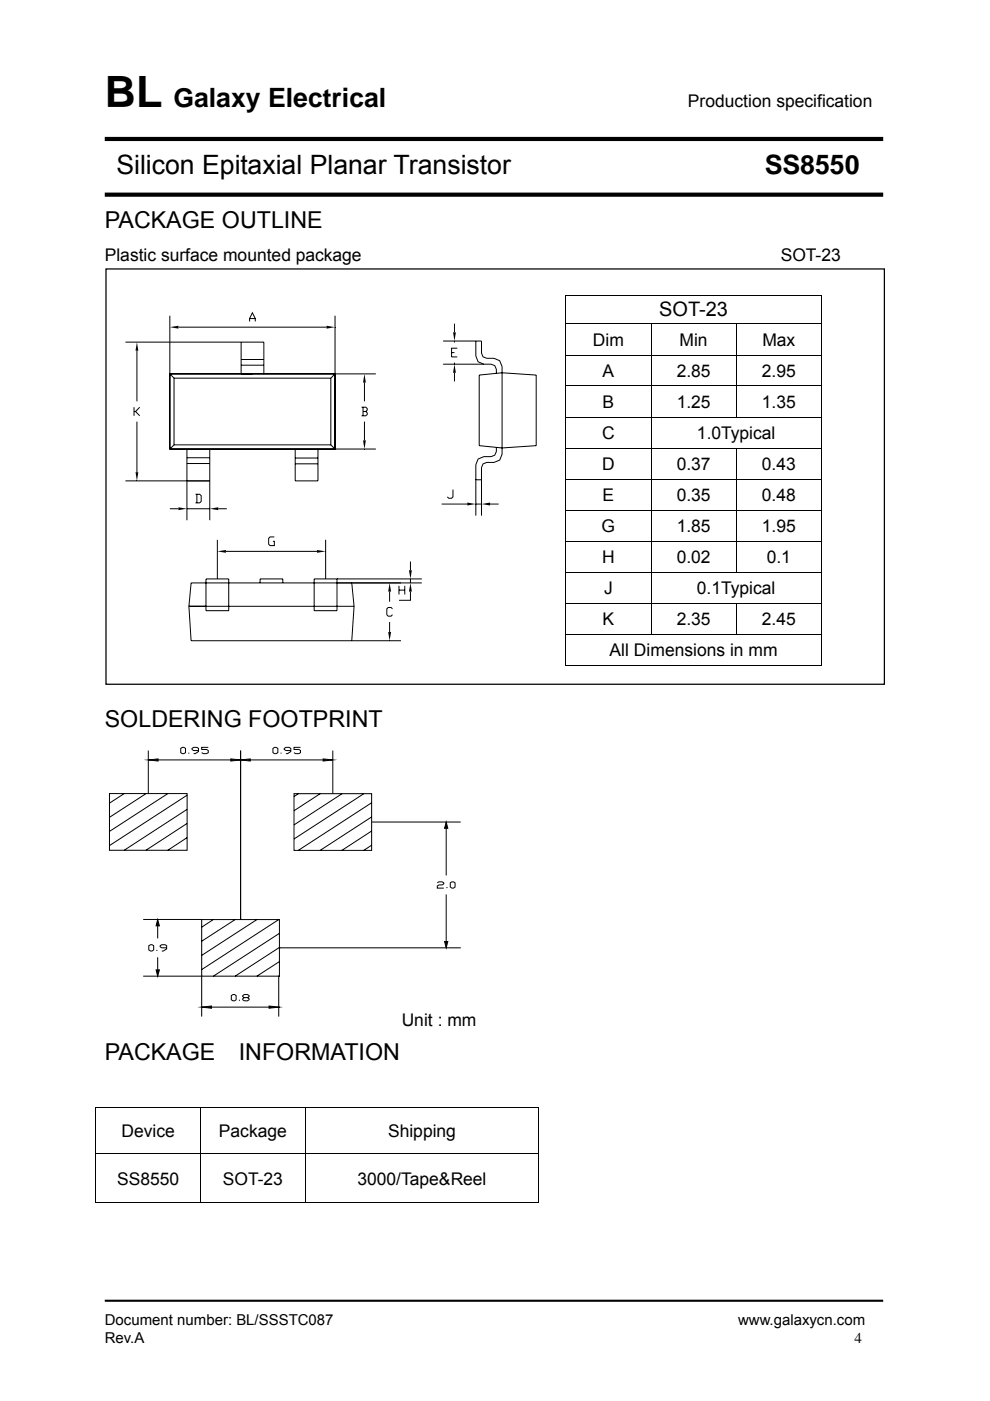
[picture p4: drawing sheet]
<svg xmlns="http://www.w3.org/2000/svg" width="210mm" height="297mm" viewBox="0 0 210 297" stroke-linecap="round" stroke-linejoin="round" font-family="sans-serif">
<path d="M22.2 275.8h165.1" fill="none" stroke="#000" stroke-width=".44"/>
<path d="M22.2 29.5h165.1M22.2 41.3h165.1" fill="none" stroke="#000" stroke-width=".88" stroke-linecap="butt"/>
<path d="M22.5 57h165.1v88.1h-165.1z" fill="#fff"/>
<path d="M22.5 57h165.1v88.1h-165.1z" fill="none" stroke="#000" stroke-width=".26"/>
<path d="M119.9 62.5h.2v.2h-.2zM174.2 62.5h.1v.2h-.1zM174.2 141h.1v.1h-.1zM20.2 234.7h.2v.2h-.2zM114.2 234.7h.2v.2h-.2zM114.2 255h.2v.1h-.2z" fill="#000"/>
<g fill="none" stroke="#000" stroke-width=".21">
<path d="M26.6 72.5h29.4v6.8M29 74.4v10.7M36 79.3h35.1v15.9h-35.1zM36 66.9v12.4l.9 .9M37.8 69.4h31.5M51.1 72.5v6.8h2.4M51.1 77.4h4.9M51.1 76.2h4.9M52.9 68.2v-.7l.6-1.2 .6 1.2v.7M52.9 67.5h1.2M71.1 79.3h8.6M71.1 79.3l-.9 .9"/>
<path d="M71.1 66.9v12.4M94 72.3h8.1v2.6l.3 .7 .8 .4h1.6l1.2 .5 .5 1.2v18.6l-.5 1.3-1.2 .4h-1.6l-.8 .4-.3 .7v10.2M94 77.2h10.2l.7 .3 .4 .8v.9M95.8 74.8h.6M96.4 68.6v1.9M96.4 72.3v.3M96.4 76.9v.3M96.4 79v1.9M97 73.8h-1.2v1.9h1.2M100.9 72.3v3.2l.5 1.2 1.2 .5M101.6 79.5l4.9-.5 7.2 .5v15l-7.2 .5-4.9-.5zM119.9 62.6h54.4"/>
<path d="M119.9 68.7h54.4M119.9 75.3h54.4M120 62.7v5.9M120 68.8v6.4M120 75.4v6.3M138.1 68.8v6.4M138.1 75.4v6.3M156.2 68.8v6.4M156.2 75.4v6.3M174.3 62.7v5.9M174.3 68.8v6.4M174.3 75.4v6.3"/>
<path d="M28.4 86.3v1.9M28.7 87.2l.9 1M29 89.4v10.7M29.6 86.3l-.9 .9h-.3M36.9 94.3h33.3M36.9 80.2v14.1M36.9 94.3l-.9 .9M36.9 80.2h33.3M39.6 95.2v15.1M39.6 97h4.9M39.6 98.3h4.9M44.5 95.3v15"/>
<path d="M62.6 97.1h4.8M62.6 98.3h4.8M67.4 95.2v6.8h-4.8v-6.7M70.2 80.2v14.1M70.2 94.3l.9 .9h8.6M76.7 86.3h.9l.3 .3v.3l-.3 .3M77 87.2h.6l.3 .3v.4l-.3 .3h-.9M77 86.3v1.9M77.3 81.1v4M77.3 89.4v4M105.3 94.8v.9l-.4 .8-.7 .3h-1.6l-1.2 .5-.5 1.2v10.8M119.9 81.8h54.4"/>
<path d="M119.9 88.4h54.4M119.9 95h54.4M120 81.9v6.4M120 88.5v6.4M120 95.1v6.4M138.1 81.9v6.4M138.1 88.5v6.4M138.1 95.1v6.4M156.2 81.9v6.4M156.2 95.1v6.4M174.3 81.9v6.4M174.3 88.5v6.4"/>
<path d="M174.3 95.1v6.4M26.6 102h17.9M36 107.9h1.8M39.6 107.9h4.9M41.5 104.8h.9l.3 .3v1.2l-.3 .3h-.9M41.8 104.8v1.8M46.1 114.4v8.3M46.3 107.9h1.8M47.9 116.9h19.3M58.2 113.8h-.9l-.3 .4v1.2l.3 .3h.9v-.9h-.3M69.1 114.4v8.3M87.1 119.1v1.8"/>
<path d="M93.7 106.9h5.4M96.1 103.8v1.5l-.3 .3h-.6l-.3-.3M100.9 101.7h1.2M100.9 106.9h1.2M103.9 106.9h1.8M119.9 101.6h54.4M119.9 108.2h54.4M119.9 114.7h54.4M120 101.7v6.4M120 108.2v6.4M120 114.8v6.4M138.1 101.7v6.4"/>
<path d="M138.1 108.2v6.4M138.1 114.8v6.4M156.2 101.7v6.4M156.2 108.2v6.4M156.2 114.8v6.4M174.3 101.7v6.4M174.3 108.2v6.4M174.3 114.8v6.4M40.1 128.5l.4 7.3h44.5M40.1 128.5h35M43.7 122.7h4.8v6.8h-4.8zM55.2 123.6v-.9h4.8v.9"/>
<path d="M71.5 122.7v6.8h-4.9v-6.8h22.9M74.6 123.6l.5 4.9M75.1 128.5l-.5 7.3M82.6 125.4v2.2M82.6 131.9v2.1M83.2 129.1l-.2-.3h-.7l-.3 .3v1.2l.3 .3h.7l.2-.3M84.6 124.2v1.8M84.6 125.1h1.3M85.9 124.2v1.8M87.1 125.4v1.9h-2.5M87.1 122.7v.9M89.5 123.6h-49l-.4 4.9"/>
<path d="M119.9 121.3h54.4M119.9 127.9h54.4M119.9 134.5h54.4M120 121.4v6.4M120 128v6.4M120 134.6v6.5M138.1 121.4v6.4M138.1 128v6.4M156.2 128v6.4M174.3 121.4v6.4M174.3 128v6.4M174.3 134.6v6.5"/>
<path d="M31.5 159.1v9.2M38.3 158.7l.4-.2h.3l.3 .2v.9l-.3 .2-.7-.2zM40 159.6v.2M42.1 159.1h-1l-.4-.2v-.2l.4-.2h.7l.3 .2v.6l-.7 .5h-.3M44.2 158.5h-1.4v.4h1l.4 .2v.5l-.4 .2h-.7l-.3-.2M51 159.1v35.8M57.9 158.7l.3-.2h.4l.3 .2v.9l-.3 .2-.7-.2zM59.6 159.6v.2M61.7 159.1h-1.1l-.3-.2v-.2l.3-.2h.7l.4 .2v.6l-.7 .5h-.4M63.7 158.5h-1.3v.4h1l.3 .2v.5l-.3 .2h-.7l-.3-.2M70.6 159.1v9.2M119.9 141.1h54.3"/>
<path d="M23.2 168.3h16.5v12h-16.5zM26.4 168.3l-3.2 2M31 168.3l-7.8 5M31.5 161.1l2-.2v.5zM33.5 161.1h15.5M35.6 168.3l-12.4 8M39.7 168.6l-16.5 10.7M39.7 171.6l-13.4 8.7M39.7 174.6l-8.8 5.7M39.7 177.6l-4.1 2.7M49 160.9l2 .2-2 .3zM51 161.1l2.1-.2v.5z"/>
<path d="M51 161.1h.1M53.1 161.1h15.4M62.4 168.3h16.4v12h-16.4zM63.3 168.3l-.9 .6M67.9 168.3l-5.5 3.6M68.5 160.9l2.1 .2-2.1 .3zM70.6 161.1h.1M72.6 168.3l-10.2 6.6M77.2 168.3l-14.8 9.6M78.8 174.3h18.9M78.8 170.2l-15.5 10.1M78.8 173.2l-10.9 7.1"/>
<path d="M78.8 176.2l-6.3 4.1M78.8 179.2l-1.6 1.1M94.6 174.3l.4 1.3h-.7zM94.6 175.6v10M30.4 194.9h12.4M33.4 195l.4 1.3h-.7zM33.4 196.3v2.7M42.8 195h16.5v12h-16.5zM45.3 194.9l-2.5 1.7M49.9 194.9l-7.1 4.7M51 194.9h.1M54.5 194.9l-11.7 7.7"/>
<path d="M59.2 194.9l-16.4 10.7M59.3 197.9l-14 9.1M92.8 187.2l.3-.2h.7l.3 .2v.2l-.3 .2h-.7l-.3 .3v.4h1.3M94.3 199.6h.7l-.4 1.4zM94.6 189.6v10M94.8 188.1v.2M95.5 187.2l.3-.2 .7 .2v.9l-.3 .2h-.4l-.3-.2zM30.4 207h12.4v8.5M31.6 200.5l.3-.2 .7 .2v.9l-.3 .2h-.4l-.3-.2zM33.1 205.6h.7l-.4 1.4zM33.3 201.4v.2M33.4 203v2.6"/>
<path d="M35.3 201h-1l-.3-.3v-.2l.3-.2h.7l.3 .2v.7l-.7 .4h-.3M42.8 213.5l2.1-.2v.5zM44.9 213.5h12.2M49.1 211.1l.3-.2h.4l.3 .2v.9l-.3 .2h-.4l-.3-.2zM50.8 212v.2M51.8 211.5l-.3-.2v-.2l.3-.2h.7l.3 .2v.2l-.3 .2h-.7l-.3 .3v.2l.3 .2h.7l.3-.2v-.2l-.3-.3M57.1 213.3l2 .2-2 .3zM59.1 207h.1M59.1 213.5h.1M59.1 207v8.5M59.3 201h.1M59.3 201h38.4"/>
<path d="M59.3 200.9l-9.4 6.1M59.3 203.9l-4.8 3.1M59.3 206.9l-.2 .1M20.2 234.8h94.2M20.3 234.9v9.5M42.5 234.9v9.5M64.8 234.9v9.5M114.3 234.9v9.5M20.2 244.5h94.2M20.2 255.1h22.3M20.3 244.6v10.5M42.5 244.6v10.5"/>
<path d="M42.6 255.1h22.1M64.8 244.6v10.5M64.9 255.1h49.3M114.3 244.6v10.5"/>
</g>
<path d="M31.5 161.1h2M49 161.1h4.1M68.5 161.1h2.1" fill="none" stroke="#000" stroke-width=".44"/>
<g fill="#000">
<path d="M29 72.5l.3 1.9h-.6zM36 69.4l1.8-.3v.6zM69.3 69.1l1.8 .3-1.8 .3zM96.1 70.5h.6l-.3 1.8zM96.4 77.2l.3 1.8h-.6zM77.3 79.3l.3 1.8h-.6zM77 93.4h.6l-.3 1.8zM28.7 100.1h.6l-.3 1.9zM37.8 107.5l1.8 .4-1.8 .3zM44.5 107.9l1.8-.4v.7zM46.1 116.9l1.8-.3v.6zM67.2 116.6l1.9 .3-1.9 .3z"/>
<path d="M99.1 106.6l1.8 .3-1.8 .3zM102.1 106.9l1.8-.3v.6zM82.6 123.6l.4 1.8h-.7zM82.3 134h.7l-.4 1.8zM86.7 120.9h.7l-.3 1.8zM87.1 123.6l.3 1.8h-.7zM94.6 174.3l.4 1.3h-.7zM33.4 195l.4 1.3h-.7zM94.3 199.6h.7l-.4 1.4zM33.1 205.6h.7l-.4 1.4zM42.8 213.5l2.1-.2v.5zM57.1 213.3l2 .2-2 .3z"/>
</g>
<text font-size="9.2" x="22.2" y="22.7">BL</text>
<g font-size="5.7">
<text x="36.8" y="22.7">Galaxy Electrical</text>
<text x="24.7" y="37">Silicon Epitaxial Planar Transistor</text>
<text x="162.2" y="37">SS8550</text>
</g>
<g font-size="4.9">
<text x="22.2" y="48.3">PACKAGE OUTLINE</text>
<text x="22.2" y="154.1">SOLDERING FOOTPRINT</text>
<text x="22.2" y="224.7">PACKAGE</text>
<text x="50.7" y="224.7">INFORMATION</text>
</g>
<text font-size="4.2" x="139.8" y="67">SOT-23</text>
<g font-size="3.7">
<text x="145.9" y="22.7">Production specification</text>
<text x="22.2" y="55.4">Plastic surface mounted package</text>
<text x="165.6" y="55.4">SOT-23</text>
<text x="125.8" y="73.3">Dim</text>
<text x="144.1" y="73.3">Min</text>
<text x="161.7" y="73.3">Max</text>
<text x="127.8" y="79.9">A</text>
<text x="143.5" y="79.9">2.85</text>
<text x="161.6" y="79.9">2.95</text>
<text x="127.8" y="86.5">B</text>
<text x="143.5" y="86.5">1.25</text>
<text x="161.6" y="86.5">1.35</text>
<text x="127.7" y="93.1">C</text>
<text x="147.8" y="93.1">1.0Typical</text>
<text x="127.7" y="99.7">D</text>
<text x="143.5" y="99.7">0.37</text>
<text x="161.6" y="99.7">0.43</text>
<text x="127.8" y="106.2">E</text>
<text x="143.5" y="106.2">0.35</text>
<text x="161.6" y="106.2">0.48</text>
<text x="127.6" y="112.8">G</text>
<text x="143.5" y="112.8">1.85</text>
<text x="161.6" y="112.8">1.95</text>
<text x="127.7" y="119.4">H</text>
<text x="143.5" y="119.4">0.02</text>
<text x="162.6" y="119.4">0.1</text>
<text x="128.1" y="126">J</text>
<text x="147.8" y="126">0.1Typical</text>
<text x="127.8" y="132.5">K</text>
<text x="143.5" y="132.5">2.35</text>
<text x="161.6" y="132.5">2.45</text>
<text x="129.3" y="139.1">All Dimensions in mm</text>
<text x="85.2" y="217.6">Unit : mm</text>
<text x="25.8" y="241">Device</text>
<text x="46.4" y="241">Package</text>
<text x="82.3" y="241">Shipping</text>
<text x="24.8" y="251.1">SS8550</text>
<text x="47.3" y="251.1">SOT-23</text>
<text x="75.8" y="251.1">3000/Tape&amp;Reel</text>
</g>
<g font-size="3.2">
<text x="22.2" y="281">Document number: BL/SSSTC087</text>
<text x="156.6" y="281">www.galaxycn.com</text>
<text x="22.2" y="284.7">Rev.A</text>
<text x="181.3" y="284.7">4</text>
</g>
</svg>
